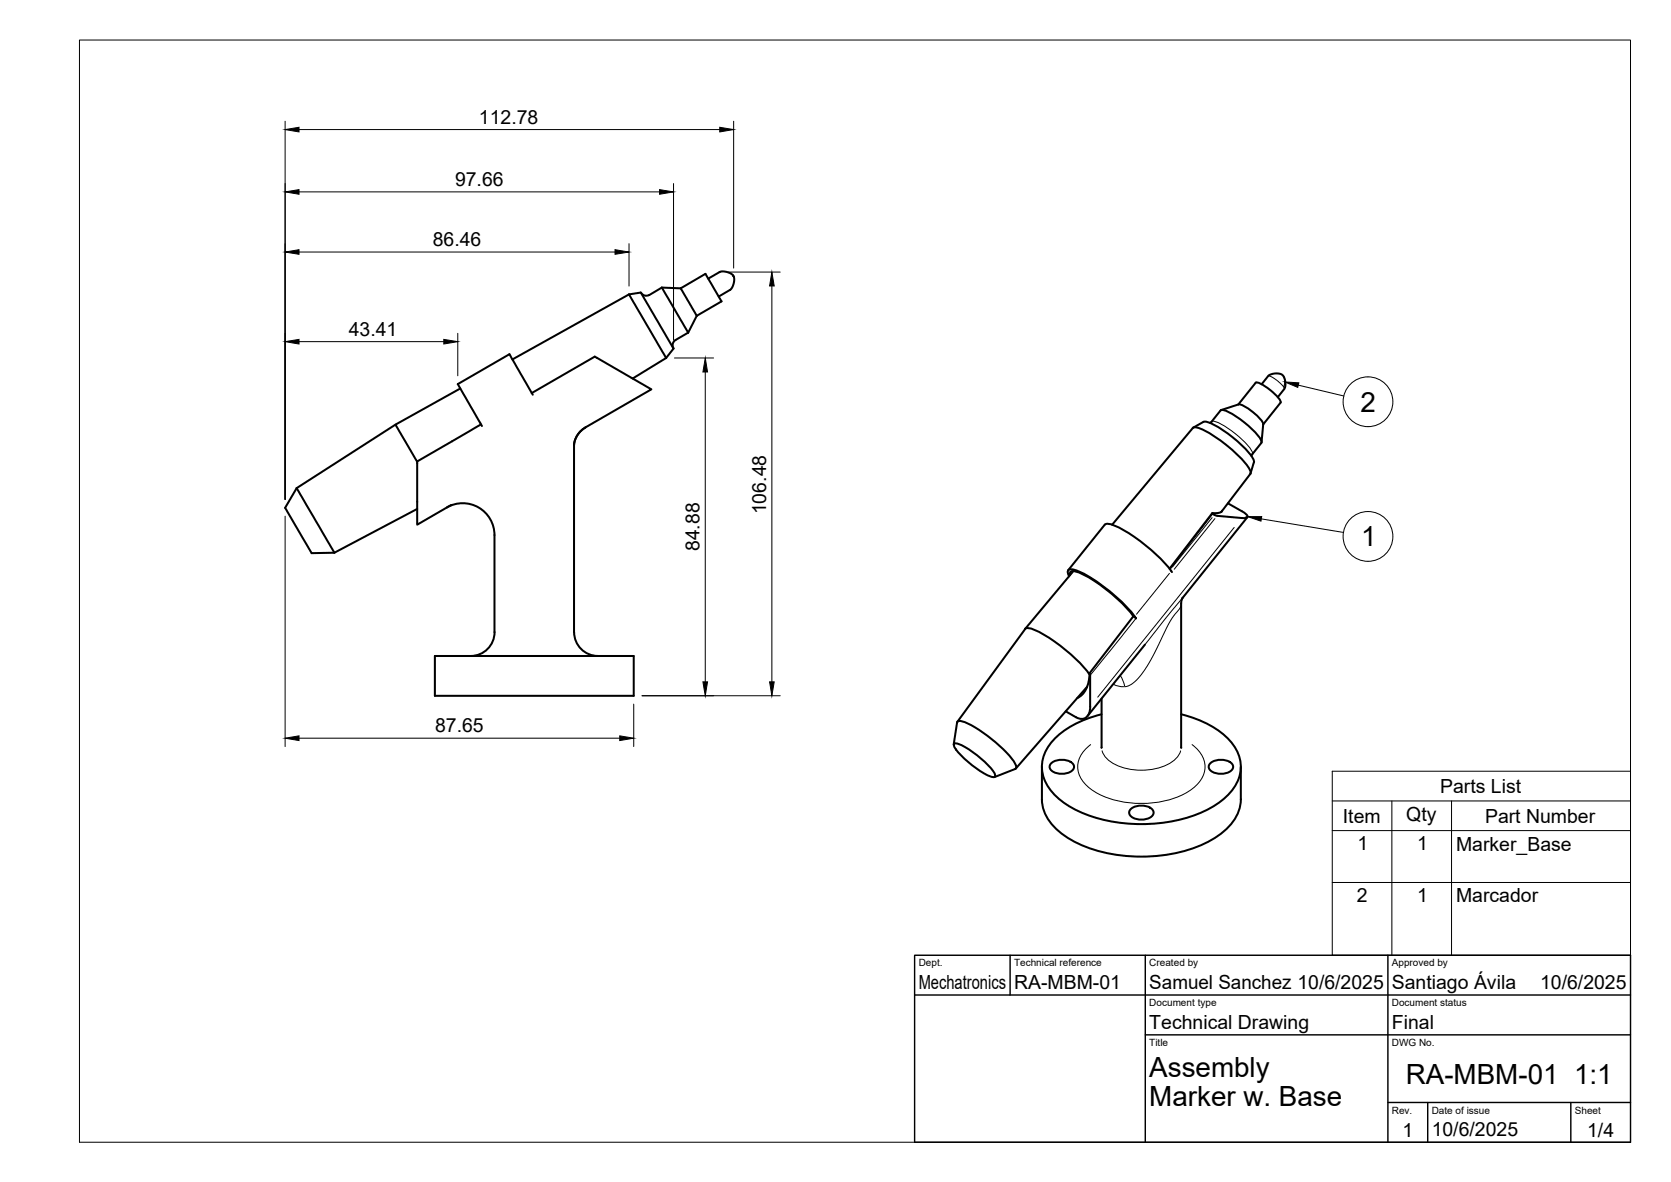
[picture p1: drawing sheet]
<svg xmlns="http://www.w3.org/2000/svg" width="420mm" height="297mm" viewBox="0 0 420 297" stroke-linecap="round" stroke-linejoin="round" font-family="sans-serif">
<!-- layer: Visible -->
<g fill="none" stroke="#000" stroke-width=".51">
<path d="M158.2 74l2.9-.5 .2 .3 8.1 13.8-1.9 2.4M158.2 74l9.3 16M158.2 74l-29.4 16.3M161.2 73.6a1.49 1.49 0 0 0 2 .5M166.4 72.3l6.6 11.3M166.4 72.3l4.8 .2M166.4 72.3l-3.2 1.9M171.2 72.5l4 6.9M171.2 72.5l6.2-3.7 1.4 2.5 2.6 4.4-6.2 3.7M175.2 79.4l-2.2 4.2M178.1 70l2.9-1.7 .5-.1 1.9 .3 1 .9 .2 1.4-.7 1.7-3.2 2M115.7 97.6l-16.3 9.1-24.8 16"/>
<path d="M133.7 98.8l15.8-9.2 14.3 8.2-16.9 9.8-1.6 1.6-.8 1.5-.2 1v47.2a6 6 0 0 0 6.1 6M133.7 98.8l-5.6-9.8-13 7.5 6.1 10.6M133.7 98.8l.3 .4M167.5 90l-8.4 5.1M173 83.6l-3.1 1.8a1.49 1.49 0 0 0-.6 2.1M317.2 96.6l2.1-2.4 1.9-.4 .6 .1 .7 .4 .6 1.1 .1 1.8-1.9 2.6M99.4 106.7l5.5 9.3M120.9 106.6l-16 9.4v15.9l8.6-5M302.6 106l-2.6 1.5M302.6 106a6.4 6.4 0 0 1 4.1 1.6 27.7 27.7 0 0 1 8.4 7.7l.2 .9-.9 2.8M304.2 106.3l2.7-3.2a4 4 0 0 1 3.3 1.1 21.4 21.4 0 0 1 6.9 6.5v.6l-2.4 3.3M311.4 101.6l4.3-5.4a4.1 4.1 0 0 1 3 1.3l2.5 2.2a1.78 1.78 0 0 1 .8 1.5l-4.4 5.4"/>
<path d="M311.4 101.6l-4.3 1.4M311.4 101.6a11.3 11.3 0 0 1 6.2 5l-.4 4.6M74.6 122.7l9.5 16.2M74.6 122.7l-2.9 4.9 4.1 7 2.6 4.4 5.7-.1M104.9 127.9l-20.8 11M112.3 127.5a8 8 0 0 1 12 7v24.4a6 6 0 0 1-5.9 6M304.8 129l-10.7 13.9M307.1 128.7l7.3-9.6a2.14 2.14 0 0 0-.7-2 34.2 34.2 0 0 0-12.4-9.6l-1.1-.1-.3 .2-20.3 24.3M307.3 128.4a1.6 1.6 0 0 1-1.6 .6h-.8M308.7 126.5l3.5 2a1.9 1.9 0 0 1 1.5 1.4l-.7 .3h-.8l-6.2-.6-1.1-.5v-.1M313.6 130l-16.3 20.3M257.8 158.1a1.98 1.98 0 0 1 2 .1 39.6 39.6 0 0 1 14.1 11.3"/>
<path d="M257.8 158.1l-17.1 23.3M268.6 143.3l9.2-11.4a2.08 2.08 0 0 1 2.1 0 41 41 0 0 1 14.8 11.9M268.8 144.8l-.3-.6 .1-.9a2.18 2.18 0 0 1 2.2 .1 41.1 41.1 0 0 1 14.8 12l-.6-.5M269.1 144.5v-.8a1.99 1.99 0 0 1 2.1 .1 39 39 0 0 1 13.8 11.1M269.9 143.5l-12.1 14.5M285 154.9l-11.1 14.3M297.4 150.2l-.4 1.3v36.4M109.3 164.9h50v10h-50zM273.3 172.6l-17.9 20.5M273.9 169.2l.2 .4v8a2.57 2.57 0 0 1-2.1 3.1l-1.4-.4-2.6-1.5M274 169.2a6.6 6.6 0 0 1-3.1 6.2M277 179.5a23.2 23.2 0 0 0-13.1 7.7 9.2 9.2 0 0 0 1.5 12.8 28.9 28.9 0 0 0 17.5 6.9 36.8 36.8 0 0 0 23.4-5 11.5 11.5 0 0 0 5.7-10 12.4 12.4 0 0 0-6.4-8.8 28.5 28.5 0 0 0-8.6-3.6"/>
<path d="M277 175.6v12.3M287.9 162l-14.5 18M239.8 187.1l1-5.8a4.1 4.1 0 0 1 3.4 1 34.9 34.9 0 0 1 11 9.6l.3 .9-.3 .5-5.2 2M239.9 187a1.74 1.74 0 0 1 1.9 .3 24 24 0 0 1 8.3 7l.1 .8a1.74 1.74 0 0 1-1.9-.3 24 24 0 0 1-8.3-7.1zM262 192.7v8.2M264.3 191.8a4.2 4.2 0 0 1 5.7 .4 1.85 1.85 0 0 1-2 2.2l-1.4 .1a2.6 2.6 0 0 1-2.7-1.8zM304.3 191.8a4.2 4.2 0 0 1 5.7 .4 1.85 1.85 0 0 1-2 2.2l-1.3 .1a2.6 2.6 0 0 1-2.8-1.8zM312 192.7v8.2M262 200.9a11.7 11.7 0 0 0 5.9 9.2 37.1 37.1 0 0 0 25.7 4.7 26.1 26.1 0 0 0 16-7.8 9.8 9.8 0 0 0 2.4-6.1M284.3 203.3a4.2 4.2 0 0 1 5.7 .5 1.85 1.85 0 0 1-2 2.1l-1.3 .1a2.6 2.6 0 0 1-2.8-1.8z"/>
</g>
<!-- layer: Visible Narrow -->
<g fill="none" stroke="#000" stroke-width=".25">
<path d="M318.9 94.5h.3l1.3 .7 2.2 2M322.7 94.5l.3 1.2-.3 1.5 .2 .6M304.8 105.9a11.9 11.9 0 0 1 5.8 3.1 11.9 11.9 0 0 1 4.4 4.9M304.8 130.1l-10 12.4M304.9 129.1l-10.7 14M305.5 130.3l-10.2 12.8M310.3 132.6l-34.3 42.6M285.6 155.4l-11.5 14.3M294 144.1l-8.2 10.3M297 151.7l-.3 1.1-2 2.6-.8 1.3-3.6 7.5-2.4 4.1-1.3 1.7-1.3 1.4-1.6 1-.9 .2M297.3 150.3l-9.4 11.7M280 172l1 .4 1.6 .2"/>
<path d="M281.7 169.9l.6 1.1 .5 1.4M274.2 187.1a6.3 6.3 0 0 0-2.1 8.9 16 16 0 0 0 11 5.6 24.4 24.4 0 0 0 16-2.9 7.3 7.3 0 0 0 3.9-6.7 7.3 7.3 0 0 0-3.3-4.9M277.1 188.7a7.7 7.7 0 0 0 6.1 4.4 14.6 14.6 0 0 0 12.3-2.3l1.1-1.4 .3-.7"/>
</g>
<!-- layer: BORDER -->
<path d="M20 10.1h390v276.9h-390z" fill="none" stroke="#000" stroke-width=".25"/>
<!-- layer: TITLEBLOCK -->
<path d="M230 240.1h180v46.9h-180zM230 250h180M254 240.1v9.9M288 240.1v46.9M349 240.1v46.9M288 260.1h122M349 277.1h61M359 277.1v9.9M395 277.1v9.9" fill="none" stroke="#000" stroke-width=".36"/>
<!-- layer: FD_Dimensions -->
<g fill="none" stroke="#000" stroke-width=".25">
<path d="M71.7 30.5v95M75.2 32.6h105.8M184.5 30.5v36.9M75.2 48.2h90.6M169.4 46.1v39.4M75.2 63.3h79.4M158.2 61.2v10.7M183 68.4h13.2M194.1 71.9v99.5M75.2 85.9h36.4M115.1 83.8v10.6M169.6 90h9.8"/>
<path d="M177.3 93.5v77.9M71.7 129.7v57.9M159.3 176.9v10.7M161.4 174.8h34.8M75.2 185.5h80.6"/>
</g>
<g fill="#000" stroke="#000" stroke-width=".25">
<path d="M71.7 32.6l3.5-.6v1.2zM181 32l3.5 .6-3.5 .6zM71.7 48.2l3.5-.5v1.1zM165.8 47.7l3.6 .5-3.6 .6zM71.7 63.3l3.5-.6v1.2zM154.6 62.7l3.6 .6-3.6 .6zM194.1 68.4l.6 3.5h-1.2zM71.7 85.9l3.5-.6v1.2zM111.6 85.3l3.5 .6-3.5 .6zM177.3 90l.6 3.5h-1.2zM176.7 171.4h1.2l-.6 3.4zM193.5 171.4h1.2l-.6 3.4z"/>
<path d="M71.7 185.5l3.5-.6v1.2zM155.8 184.9l3.5 .6-3.5 .6z"/>
</g>
<!-- layer: Parts Lists -->
<path d="M335 193.8h75v46.3h-75zM335 201.3h75M335 208.7h75M350 201.3v38.8M365 201.3v38.8M335 221.8h75" fill="none" stroke="#000" stroke-width=".25"/>
<!-- layer: Balloons -->
<g fill="none" stroke="#000" stroke-width=".25">
<circle cx="344" cy="101" r="6.3"/>
<circle cx="344" cy="134.8" r="6.3"/>
</g>
<!-- layer: 0 -->
<path d="M323 96l3.6 .2-.3 1.2zM313.7 129.8h3.5l-.1 1.2z" fill="#000" stroke="#000" stroke-width=".25"/>
<path d="M326.4 96.8l11.5 2.7M317.1 130.4l20.7 3.4" fill="none" stroke="#000" stroke-width=".25"/>
<g font-size="7">
<text x="342.1" y="103.5">2</text>
<text x="342.3" y="137.3">1</text>
<text x="289" y="270.6">Assembly</text>
<text x="353.5" y="272.3">RA-MBM-01 1:1</text>
<text x="289" y="278.1">Marker w. Base</text>
</g>
<g font-size="4.9">
<text x="120.4" y="31.1">112.78</text>
<text x="114.4" y="46.8">97.66</text>
<text x="108.8" y="61.9">86.46</text>
<text x="87.7" y="84.4">43.41</text>
<text x="192.6" y="129.3" transform="rotate(-90 192.6 129.3)">106.48</text>
<text x="175.9" y="138.5" transform="rotate(-90 175.9 138.5)">84.88</text>
<text x="109.4" y="184.1">87.65</text>
<text x="362.1" y="199.3">Parts List</text>
<text x="337.7" y="206.7">Item</text>
<text x="353.6" y="206.3">Qty</text>
<text x="373.4" y="206.7">Part Number</text>
<text x="341.3" y="213.7">1</text>
<text x="356.3" y="213.7">1</text>
<text x="366.1" y="213.7">Marker_Base</text>
<text x="341.2" y="226.7">2</text>
<text x="356.3" y="226.7">1</text>
<text x="366.1" y="226.8">Marcador</text>
<text x="231" y="248.5">Mechatronics</text>
<text x="255" y="248.5">RA-MBM-01</text>
<text x="289" y="248.5">Samuel Sanchez 10/6/2025</text>
<text x="350" y="248.5">Santiago Ávila</text>
<text x="387.2" y="248.5">10/6/2025</text>
<text x="289" y="258.6">Technical Drawing</text>
<text x="350" y="258.6">Final</text>
<text x="352.6" y="285.7">1</text>
<text x="360" y="285.5">10/6/2025</text>
<text x="399.1" y="285.7">1/4</text>
</g>
<g font-size="2.5">
<text x="231" y="242.9">Dept.</text>
<text x="255" y="242.9">Technical reference</text>
<text x="289" y="242.9">Created by</text>
<text x="350" y="242.9">Approved by</text>
<text x="289" y="252.8">Document type</text>
<text x="350" y="252.8">Document status</text>
<text x="289" y="262.9">Title</text>
<text x="350" y="262.9">DWG No.</text>
<text x="350" y="279.9">Rev.</text>
<text x="360" y="279.9">Date of issue</text>
<text x="396" y="279.9">Sheet</text>
</g>
</svg>
